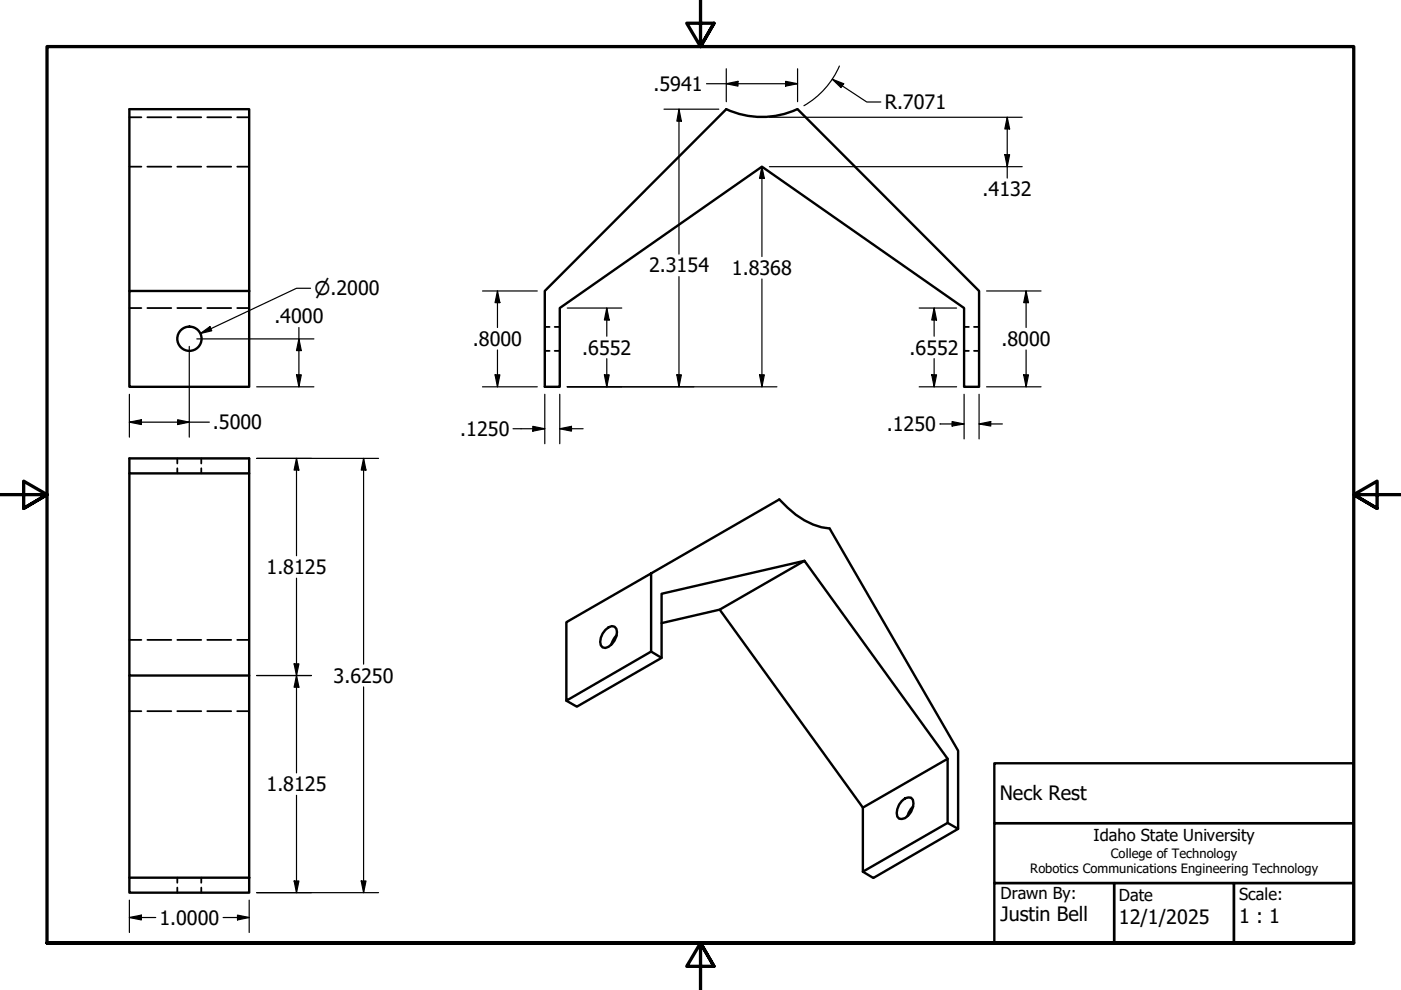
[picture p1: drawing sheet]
<svg xmlns="http://www.w3.org/2000/svg" width="297mm" height="210mm" viewBox="0 0 297 210" stroke-linecap="round" stroke-linejoin="round" font-family="sans-serif">
<!-- layer: Hidden (ANSI) -->
<g fill="none" stroke="#000" stroke-width=".38">
<path d="M27.4 35.3h2.6M27.4 24.9h2.6M31.2 35.3h5.1M31.2 24.9h5.1M37.6 35.3h5.1M37.6 24.9h5.1M43.9 35.3h5.1M43.9 24.9h5.1M50.3 35.3h2.5M50.3 24.9h2.5M27.4 65.3h2.6M31.2 65.3h5.1"/>
<path d="M37.6 65.3h5.1M43.9 65.3h5.1M50.3 65.3h2.5M115.5 69.3h1M115.5 74.4h1M117.6 69.3h1.1M117.6 74.4h1.1M204.4 69.3h1M204.4 74.4h1M206.5 69.3h1.1M206.5 74.4h1.1M37.6 97.2v1.1"/>
<path d="M37.6 99.3v1.1M42.7 97.2v1.1M42.7 99.3v1.1M27.4 135.7h2.6M31.2 135.7h5.1M37.6 135.7h5.1M43.9 135.7h5.1M50.3 135.7h2.5M27.4 150.8h2.6M31.2 150.8h5.1M37.6 150.8h5.1M43.9 150.8h5.1"/>
<path d="M50.3 150.8h2.5M37.6 186.1v1.1M37.6 188.2v1.1M42.7 186.1v1.1M42.7 188.2v1.1"/>
</g>
<!-- layer: Visible (ANSI) -->
<g fill="none" stroke="#000" stroke-width=".51">
<path d="M169 23.1a18 18 0 0 1-15 0l-38.5 38.6v20.3h3.2v-16.7l42.8-30 42.9 30v16.7h3.2v-20.3l-38.5-38.6M27.4 61.7h25.4v20.3h-25.4zM27.4 61.7v-38.6h25.4v38.6M27.4 100.4v42.8h25.4v42.9M52.8 100.4v-3.2h-25.4v3.2h25.4v42.8M170.6 118.9l-30.3 7v13.6l-18 10.3-2.2-1.2M128.3 133.6l.7-.6 .7-.2 .6 .1a2.28 2.28 0 0 1 0 2.9 2.25 2.25 0 0 1-2.5 1.5 2.28 2.28 0 0 1 0-3zM130.7 134.7l-.5 .6-.7 1.5M138 121.6l-17.9 10.3v16.7l17.9-10.5v-16.5l27.2-15.7a18.5 18.5 0 0 0 9 5.9l1.7 .2 27.2 47.2v16.5l-17.9 10.5-2.3-1.4M138 138.1l2.3 1.4M140.3 132.1l12.3-2.8 18-10.4 30.3 42M152.6 129.3l30.3 41.9 18-10.3v13.6"/>
<path d="M27.4 143.2v42.9M182.9 171.2v13.6l18-10.3 2.2 1.2M191.2 169.8l.7-.5 .7-.2h.6a2.38 2.38 0 0 1 0 3 2.25 2.25 0 0 1-2.6 1.5 2.38 2.38 0 0 1 0-3zM193.6 171l-.5 .5-.7 1.5M27.4 186.1h25.4v3.2h-25.4z"/>
<circle cx="40.2" cy="71.8" r="2.57"/>
</g>
<!-- layer: Border (ANSI) -->
<path d="M148.5 -.1v10l-2.9-5h5.8l-2.9 5 2.9-5M0 104.9h10l-5-2.9v5.8l5-2.9-5 2.9M297 104.9h-10l5-2.9v5.8l-5-2.9 5 2.9M10 199.9v-190h277v190h-277h277M151.4 204.9l-2.9-5 2.9 5h-5.8l2.9-5v10" fill="none" stroke="#000" stroke-width=".7"/>
<!-- layer: Title (ANSI) -->
<path d="M210.8 174.5h76.2v12.7h-76.2zM210.8 161.8h76.2v12.7h-76.2zM210.8 187.2h25.4v12.7h-25.4zM236.2 187.2h25.4v12.7h-25.4zM261.6 187.2h25.4v12.7h-25.4z" fill="none" stroke="#000" stroke-width=".51"/>
<!-- layer: Dimension (ANSI) -->
<g fill="none" stroke="#000" stroke-width=".25">
<path d="M149.8 17.8h19.3M154 17.8l2.5-.6v1.1zM154 14.6v7M166.6 17.2l2.5 .6-2.5 .5zM169.1 14.6v7M176.5 16.8l2.4 1-.6 .8zM176.5 16.8l7.3 4.8h3M178 14a17.9 17.9 0 0 1-7.5 8.4M140.8 23.1h11.6M144 23.1l.5 2.6h-1zM144 23.1v30.8M161.5 35.3l.6 2.5h-1.1z"/>
<path d="M161.5 35.3v19.1M163.1 24.9h53.6M163.1 35.3h53.6M213 32.8h1.1l-.5 2.5zM213.6 24.9l.5 2.4h-1.1zM213.6 24.9v12.9M144 58.6v23.4M161.5 59.2v22.8M40.1 73.4v19.3M41.7 71.9h24.8M42.5 70.7l2-1.4 .4 .8zM62.9 79.5h1l-.5 2.5z"/>
<path d="M63.4 71.9l.5 2.4h-1zM63.4 69.4v12.6M65.8 61.1h-2.9l-20.4 9.6M102.3 61.7h11.6M105 79.5h1l-.5 2.5zM105.5 61.7l.5 2.5h-1zM105.5 61.7v7.7M105.5 74.2v7.8M120.3 65.3h11.5M128.1 79.5h1.1l-.5 2.5zM128.7 65.3l.5 2.6h-1.1zM128.7 65.3v6"/>
<path d="M128.7 76v6M143.5 79.5h1l-.5 2.5zM161 79.5h1.1l-.6 2.5zM194.9 65.3h7.9M197.5 79.5h1.1l-.5 2.5zM198.1 65.3l.5 2.6h-1.1zM198.1 65.3v6M198.1 76v6M209.2 61.7h11.5M217 79.5h1.1l-.5 2.5zM217.6 61.7l.5 2.5h-1.1zM217.6 61.7v7.7"/>
<path d="M217.6 74.2v7.8M27.4 89.5l2.6-.5v1zM27.4 83.6v9.1M27.4 89.5h17M37.7 89l2.4 .5-2.4 .5zM54.4 82h12.1M54.4 97.2h25.9M62.9 97.2l.5 2.5h-1zM62.9 97.2v20.6M77.1 97.2l.5 2.5h-1zM77.1 97.2v43.6M102.3 82h11.6"/>
<path d="M108.8 90.9h6.7M113 90.4l2.5 .5-2.5 .5zM115.5 83.6v10.5M118.7 90.9l2.5-.5v1zM118.7 90.9h4.9M118.7 83.6v10.5M120.3 82h44.4M194.9 82h7.9M199.3 89.9h5.1M201.9 89.4l2.5 .5-2.5 .4zM204.4 83.6v9.5M207.6 89.9l2.5-.5v.9z"/>
<path d="M207.6 89.9h4.9M207.6 83.6v9.5M209.2 82h11.5M62.9 122.6v41.3M54.4 143.2h11.6M62.4 140.8h1l-.5 2.4zM62.9 143.2l.5 2.5h-1zM77.1 145.6v43.7M62.9 168.6v20.7M27.4 194.5l2.6-.5v1zM27.4 194.5h5.6M27.4 190.9v6.8"/>
<path d="M47.3 194.5h5.5M50.4 194l2.4 .5-2.4 .5zM52.8 190.9v6.8M54.4 189.3h25.9M62.4 186.8h1l-.5 2.5zM76.6 186.8h1l-.5 2.5z"/>
</g>
<g fill="#000">
<path d="M154 17.8l2.5-.6v1.1zM166.6 17.2l2.5 .6-2.5 .5zM176.5 16.8l2.4 1-.6 .8zM144 23.1l.5 2.6h-1zM161.5 35.3l.6 2.5h-1.1zM213 32.8h1.1l-.5 2.5zM213.6 24.9l.5 2.4h-1.1zM42.5 70.7l2-1.4 .4 .8zM62.9 79.5h1l-.5 2.5zM63.4 71.9l.5 2.4h-1zM105 79.5h1l-.5 2.5zM105.5 61.7l.5 2.5h-1z"/>
<path d="M128.1 79.5h1.1l-.5 2.5zM128.7 65.3l.5 2.6h-1.1zM143.5 79.5h1l-.5 2.5zM161 79.5h1.1l-.6 2.5zM197.5 79.5h1.1l-.5 2.5zM198.1 65.3l.5 2.6h-1.1zM217 79.5h1.1l-.5 2.5zM217.6 61.7l.5 2.5h-1.1zM27.4 89.5l2.6-.5v1zM37.7 89l2.4 .5-2.4 .5zM62.9 97.2l.5 2.5h-1zM77.1 97.2l.5 2.5h-1z"/>
<path d="M113 90.4l2.5 .5-2.5 .5zM118.7 90.9l2.5-.5v1zM201.9 89.4l2.5 .5-2.5 .4zM207.6 89.9l2.5-.5v.9zM62.4 140.8h1l-.5 2.4zM62.9 143.2l.5 2.5h-1zM27.4 194.5l2.6-.5v1zM50.4 194l2.4 .5-2.4 .5zM62.4 186.8h1l-.5 2.5zM76.6 186.8h1l-.5 2.5z"/>
</g>
<g font-size="4.2">
<text x="138.6" y="19.3">.5941</text>
<text x="187.6" y="23.1">R.7071</text>
<text x="208.3" y="41.6">.4132</text>
<text x="137.6" y="57.8">2.3154</text>
<text x="155.2" y="58.3">1.8368</text>
<text x="58.2" y="68.6">.4000</text>
<text x="100.3" y="73.4">.8000</text>
<text x="123.4" y="75.2">.6552</text>
<text x="192.8" y="75.2">.6552</text>
<text x="212.3" y="73.4">.8000</text>
<text x="45.1" y="91">.5000</text>
<text x="97.5" y="92.4">.1250</text>
<text x="188" y="91.4">.1250</text>
<text x="56.5" y="121.7">1.8125</text>
<text x="70.7" y="144.8">3.6250</text>
<text x="56.5" y="167.7">1.8125</text>
<text x="212" y="169.7">Neck Rest</text>
<text x="33.8" y="196.1">1.0000</text>
<text x="212.1" y="195.4">Justin Bell</text>
<text x="237.2" y="195.8">12/1/2025</text>
<text x="262.7" y="195.6">1 : 1</text>
</g>
<text font-size="3.9" x="66.7" y="62.6">⌀.2000</text>
<g font-size="3.5">
<text x="231.8" y="178.4">Idaho State University</text>
<text x="212.1" y="190.5">Drawn By:</text>
<text x="237.2" y="191">Date</text>
<text x="262.7" y="190.8">Scale:</text>
</g>
<g font-size="2.7">
<text x="218.4" y="185.2">Robotics Communications Engineering Technology</text>
<text x="235.5" y="182">College of Technology</text>
</g>
</svg>
